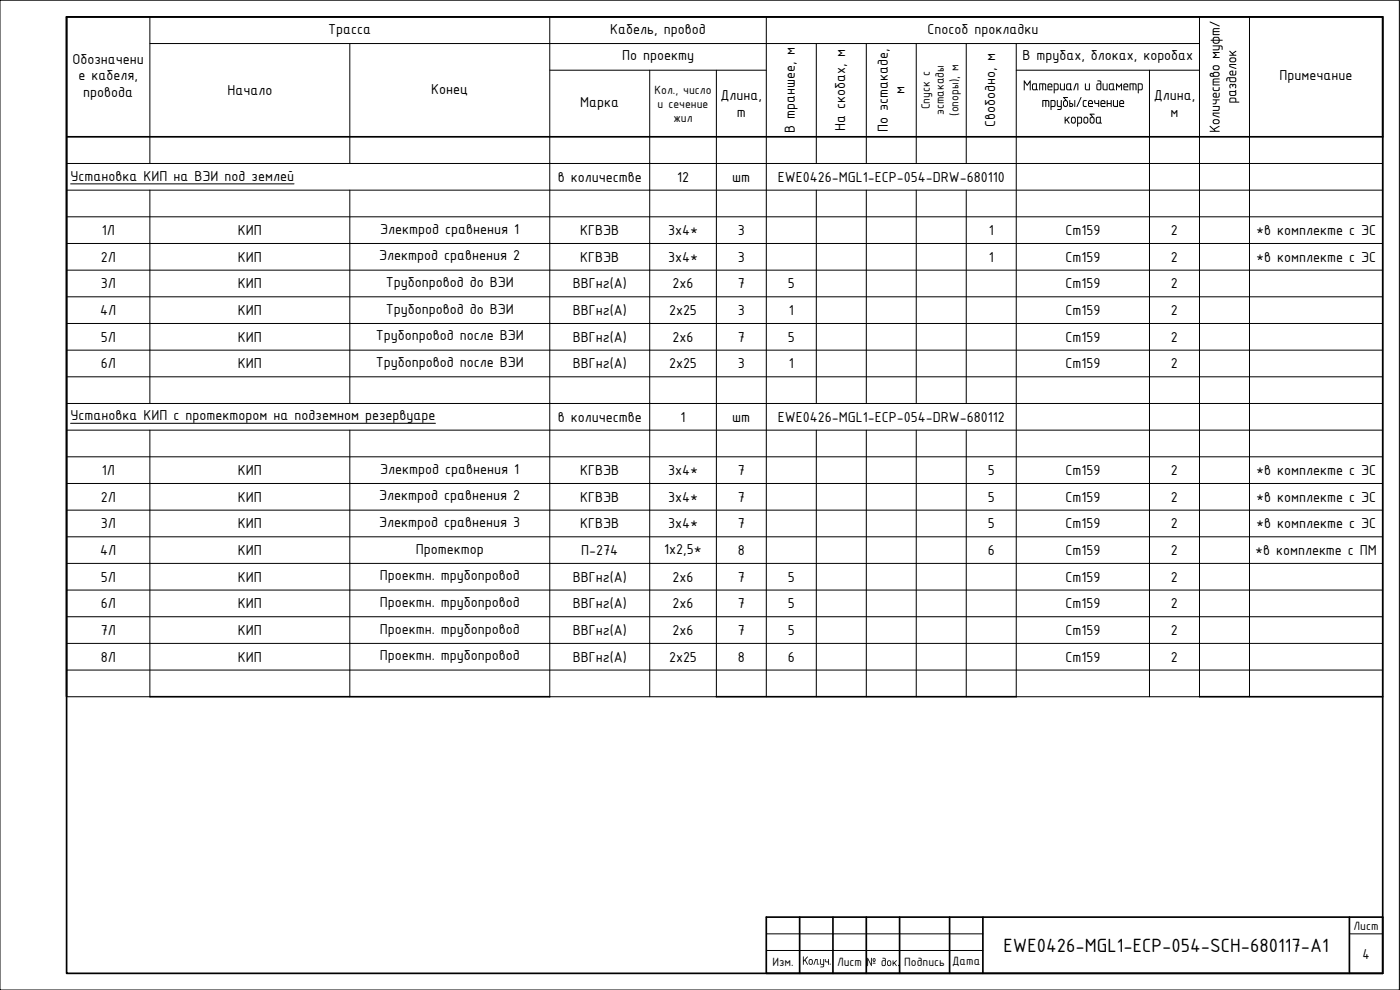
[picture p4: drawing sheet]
<svg xmlns="http://www.w3.org/2000/svg" width="420mm" height="297mm" viewBox="0 0 420 297" stroke-linecap="round" stroke-linejoin="round" font-family="sans-serif">
<!-- layer: 0 -->
<g fill="none" stroke="#000" stroke-width=".51">
<path d="M20 5.1h395v286.9h-395zM20 5.1h395v35.9h-395M20 5.1v203.9M45 209h120M215 209h90M360 209h55M230 275.2h185v16.8h-185zM240 275.2v16.8M250 275.2v16.8M260 275.2v16.8M270 275.2v16.8M285 275.2v16.8"/>
<path d="M295 275.2v16.8M405 275.2v16.8"/>
</g>
<g fill="none" stroke="#000" stroke-width=".3">
<path d="M0 .1h420v296.9h-420zM45 13.1h315M45 5.1v44M105 13.1v36M165 5.1v203.9h50v-187.9M230 5.1v203.9M245 13.1v36M260 13.1v36M275 13.1v36M290 13.1v36M360 5.1v203.9h-55v-195.9M375 5.1v203.9"/>
<path d="M165 21.1h65M195 21.1v187.9M305 21.1h55M345 21.1v187.9M20 49.1h395M20 57.1h395M21.2 55.2h67M45 57.1v64M105 57.1v64M245 57.1v64M260 57.1v64M275 57.1v64"/>
<path d="M290 57.1v64M415 41v168M20 65.1h395M20 73.1h395M20 81.1h395M20 89.1h395M20 97.1h395M20 105.1h395M20 113.1h395M20 121.1h395M20 129.1h395M20 137.1h395"/>
<path d="M21.2 127h109.5M45 129.1v79.9h-25M105 129.1v79.9M245 129.1v79.9M260 129.1v79.9M275 129.1v79.9M290 129.1v79.9M20 145.1h395M20 153.1h395M20 161.1h395M20 169h395M20 177h395"/>
<path d="M20 185h395M20 193h395M20 201h395M230 280.2h65M230 285.2h65M405 280.2h10"/>
</g>
<g fill="#000">
<path d="M364.1 8.6l.4-.2 1.5 .1-.1 .2-1.6 .2-.1 .4h1.7l.1 .2-1.8 .1v.6h1.7l.1 .3h-2zM369 15.3l.2-.1 .6 .7 1.2-.7v.3l-.9 .6 .2 .3h.7v.3h-2v-.3h.9zM339 25.1h1.9l.2 .5v1.5l-.3-.1-.1-1.6-.5-.1v1.7l-.2 .1-.1-1.8h-.6v1.7l-.3 .1z"/>
<path d="M364.2 12.2l.1 .4 .3 .2h.8l.3-.4v-.2zM363.3 12l.6-.1 .1-.5 .4-.3 1-.1 .5 .4 .1 .5h.8l.1 .2-.9 .1-.1 .6-.4 .3h-.9l-.6-.3-.1-.6h-.5zM364.4 11.4l-.2 .5h1.5l-.3-.5z"/>
<path d="M336.3 30.5l-.1 .4h.9l-.3-.5zM336.1 30.3l.5-.3 .6 .3 .2 .9h-1.2v.4l.2 .2h.9v.3h-.9l-.4-.2-.1-1.2z"/>
<path d="M341.5 25.1l1-.1 .5 .5-.1 1.3-.3 .3h-.8l-.1 .9-.2-.1zM341.8 25.3v1.5h.7l.2-.2-.1-1.1z"/>
</g>
<text font-size="6.2" x="301.2" y="285.6">EWE0426-MGL1-ECP-054-SCH-680117-A1</text>
<g font-size="4.7">
<text x="98.5" y="10.1">Трасса</text>
<text x="183.2" y="10.1">Кабель, провод</text>
<text x="278.3" y="10.1">Способ прокладки</text>
<text x="366" y="8.3" transform="rotate(-90 366 8.3)">/</text>
<text x="21.8" y="19.1">Обозначени</text>
<text x="186.7" y="18.1">По проекту</text>
<text x="306.8" y="18.1">В трубах, блоках, коробах</text>
<text x="23.6" y="24.1">е кабеля,</text>
<text x="25" y="29.1">провода</text>
<text x="68.2" y="28.6">Начало</text>
<text x="129.4" y="28.3">Конец</text>
<text x="271.5" y="28.3" transform="rotate(-90 271.5 28.3)">м</text>
<text x="306.9" y="27.1">Материал и диаметр</text>
<text x="384" y="24.1">Примечание</text>
<text x="174.1" y="32.1">Марка</text>
<text x="216.3" y="30.1">Длина,</text>
<text x="221.1" y="35.1">m</text>
<text x="312.5" y="32.1">трубы /сечение</text>
<text x="346.3" y="30.1">Длина,</text>
<text x="351.3" y="35.1">м</text>
<text x="371" y="31.1" transform="rotate(-90 371 31.1)">разделок</text>
<text x="238.5" y="39.9" transform="rotate(-90 238.5 39.9)">В траншее, м</text>
<text x="253.7" y="39.3" transform="rotate(-90 253.7 39.3)">На скобах, м</text>
<text x="266.5" y="39.6" transform="rotate(-90 266.5 39.6)">По эстакаде,</text>
<text x="298.7" y="38.1" transform="rotate(-90 298.7 38.1)">Свободно, м</text>
<text x="319.2" y="37.1">короба</text>
<text x="366" y="39.8" transform="rotate(-90 366 39.8)">Количество муфт</text>
<text x="21.2" y="54.3">Установка КИП на ВЭИ под землей</text>
<text x="167.4" y="54.6">в количестве</text>
<text x="203.2" y="54.6">12</text>
<text x="219.8" y="54.6">шт</text>
<text x="233.4" y="54.6">EWE0426-MGL1-ECP-054-DRW-680110</text>
<text x="30.5" y="70.6">1Л</text>
<text x="71.4" y="70.6">КИП</text>
<text x="114.1" y="70.1">Электрод сравнения 1</text>
<text x="174.1" y="70.6">КГВЭВ</text>
<text x="200.5" y="70.6">3х4*</text>
<text x="221.4" y="70.6">3</text>
<text x="296.7" y="70.6">1</text>
<text x="319.7" y="70.6">Ст159</text>
<text x="351.4" y="70.6">2</text>
<text x="377" y="70.6">*в комплекте с ЭС</text>
<text x="30.2" y="78.6">2Л</text>
<text x="71.4" y="78.6">КИП</text>
<text x="113.8" y="78.1">Электрод сравнения 2</text>
<text x="174.1" y="78.6">КГВЭВ</text>
<text x="200.5" y="78.6">3х4*</text>
<text x="221.4" y="78.6">3</text>
<text x="296.7" y="78.6">1</text>
<text x="319.7" y="78.6">Ст159</text>
<text x="351.4" y="78.6">2</text>
<text x="377" y="78.6">*в комплекте с ЭС</text>
<text x="30.2" y="86.6">3Л</text>
<text x="71.4" y="86.6">КИП</text>
<text x="115.8" y="86.1">Трубопровод до ВЭИ</text>
<text x="171.9" y="86.6">ВВГнг(А)</text>
<text x="201.8" y="86.6">2х6</text>
<text x="221.4" y="86.6">7</text>
<text x="236.4" y="86.6">5</text>
<text x="319.7" y="86.6">Ст159</text>
<text x="351.4" y="86.6">2</text>
<text x="30.1" y="94.6">4Л</text>
<text x="71.4" y="94.6">КИП</text>
<text x="115.8" y="94.1">Трубопровод до ВЭИ</text>
<text x="171.9" y="94.6">ВВГнг(А)</text>
<text x="200.8" y="94.6">2х25</text>
<text x="221.4" y="94.6">3</text>
<text x="236.7" y="94.6">1</text>
<text x="319.7" y="94.6">Ст159</text>
<text x="351.4" y="94.6">2</text>
<text x="30.2" y="102.6">5Л</text>
<text x="71.4" y="102.6">КИП</text>
<text x="112.8" y="102.1">Трубопровод после ВЭИ</text>
<text x="171.9" y="102.6">ВВГнг(А)</text>
<text x="201.8" y="102.6">2х6</text>
<text x="221.4" y="102.6">7</text>
<text x="236.4" y="102.6">5</text>
<text x="319.7" y="102.6">Ст159</text>
<text x="351.4" y="102.6">2</text>
<text x="30.2" y="110.6">6Л</text>
<text x="71.4" y="110.6">КИП</text>
<text x="112.8" y="110.1">Трубопровод после ВЭИ</text>
<text x="171.9" y="110.6">ВВГнг(А)</text>
<text x="200.8" y="110.6">2х25</text>
<text x="221.4" y="110.6">3</text>
<text x="236.7" y="110.6">1</text>
<text x="319.7" y="110.6">Ст159</text>
<text x="351.4" y="110.6">2</text>
<text x="21.2" y="126.1">Установка КИП с протектором на подземном резервуаре</text>
<text x="167.4" y="126.6">в количестве</text>
<text x="204.2" y="126.6">1</text>
<text x="219.8" y="126.6">шт</text>
<text x="233.4" y="126.6">EWE0426-MGL1-ECP-054-DRW-680112</text>
<text x="30.5" y="142.6">1Л</text>
<text x="71.4" y="142.6">КИП</text>
<text x="114.1" y="142.1">Электрод сравнения 1</text>
<text x="174.1" y="142.6">КГВЭВ</text>
<text x="200.5" y="142.6">3х4*</text>
<text x="221.4" y="142.6">7</text>
<text x="296.4" y="142.6">5</text>
<text x="319.7" y="142.6">Ст159</text>
<text x="351.4" y="142.6">2</text>
<text x="377" y="142.6">*в комплекте с ЭС</text>
<text x="30.2" y="150.5">2Л</text>
<text x="71.4" y="150.5">КИП</text>
<text x="113.8" y="150.1">Электрод сравнения 2</text>
<text x="174.1" y="150.5">КГВЭВ</text>
<text x="200.5" y="150.5">3х4*</text>
<text x="221.4" y="150.5">7</text>
<text x="296.4" y="150.5">5</text>
<text x="319.7" y="150.5">Ст159</text>
<text x="351.4" y="150.5">2</text>
<text x="377" y="150.5">*в комплекте с ЭС</text>
<text x="30.2" y="158.5">3Л</text>
<text x="71.4" y="158.5">КИП</text>
<text x="113.8" y="158.1">Электрод сравнения 3</text>
<text x="174.1" y="158.5">КГВЭВ</text>
<text x="200.5" y="158.5">3х4*</text>
<text x="221.4" y="158.5">7</text>
<text x="296.4" y="158.5">5</text>
<text x="319.7" y="158.5">Ст159</text>
<text x="351.4" y="158.5">2</text>
<text x="377" y="158.5">*в комплекте с ЭС</text>
<text x="30.1" y="166.5">4Л</text>
<text x="71.4" y="166.5">КИП</text>
<text x="124.8" y="166.1">Протектор</text>
<text x="174.4" y="166.5">П-274</text>
<text x="199.4" y="166.3">1х2,5*</text>
<text x="221.4" y="166.5">8</text>
<text x="296.4" y="166.5">6</text>
<text x="319.7" y="166.5">Ст159</text>
<text x="351.4" y="166.5">2</text>
<text x="376.7" y="166.5">*в комплекте с ПМ</text>
<text x="30.2" y="174.5">5Л</text>
<text x="71.4" y="174.5">КИП</text>
<text x="114" y="174.1">Проектн. трубопровод</text>
<text x="171.9" y="174.5">ВВГнг(А)</text>
<text x="201.8" y="174.5">2х6</text>
<text x="221.4" y="174.5">7</text>
<text x="236.4" y="174.5">5</text>
<text x="319.7" y="174.5">Ст159</text>
<text x="351.4" y="174.5">2</text>
<text x="30.2" y="182.5">6Л</text>
<text x="71.4" y="182.5">КИП</text>
<text x="114" y="182.1">Проектн. трубопровод</text>
<text x="171.9" y="182.5">ВВГнг(А)</text>
<text x="201.8" y="182.5">2х6</text>
<text x="221.4" y="182.5">7</text>
<text x="236.4" y="182.5">5</text>
<text x="319.7" y="182.5">Ст159</text>
<text x="351.4" y="182.5">2</text>
<text x="30.2" y="190.5">7Л</text>
<text x="71.4" y="190.5">КИП</text>
<text x="114" y="190.1">Проектн. трубопровод</text>
<text x="171.9" y="190.5">ВВГнг(А)</text>
<text x="201.8" y="190.5">2х6</text>
<text x="221.4" y="190.5">7</text>
<text x="236.4" y="190.5">5</text>
<text x="319.7" y="190.5">Ст159</text>
<text x="351.4" y="190.5">2</text>
<text x="30.2" y="198.6">8Л</text>
<text x="71.4" y="198.6">КИП</text>
<text x="114" y="198.1">Проектн. трубопровод</text>
<text x="171.9" y="198.6">ВВГнг(А)</text>
<text x="200.8" y="198.6">2х25</text>
<text x="221.4" y="198.6">8</text>
<text x="236.4" y="198.6">6</text>
<text x="319.7" y="198.6">Ст159</text>
<text x="351.4" y="198.6">2</text>
<text x="408.9" y="287.6">4</text>
</g>
<g font-size="3.9">
<text x="196.4" y="28.1">Кол., число</text>
<text x="197.4" y="32.3">и сечение</text>
<text x="279.1" y="32.8" transform="rotate(-90 279.1 32.8)">Спуск с</text>
<text x="283.2" y="34.6" transform="rotate(-90 283.2 34.6)">эстакады</text>
<text x="287.7" y="34.7" transform="rotate(-90 287.7 34.7)">(опоры), м</text>
<text x="202.1" y="36.5">жил</text>
<text x="406.2" y="278.9">Лист</text>
<text x="231.8" y="289.9">Изм.</text>
<text x="240.7" y="289.5">Кол.уч.</text>
<text x="251.2" y="289.9">Лист</text>
<text x="260" y="289.9">№ док .</text>
<text x="271.4" y="289.9">Подпись</text>
<text x="285.7" y="289.7">Дата</text>
</g>
</svg>
